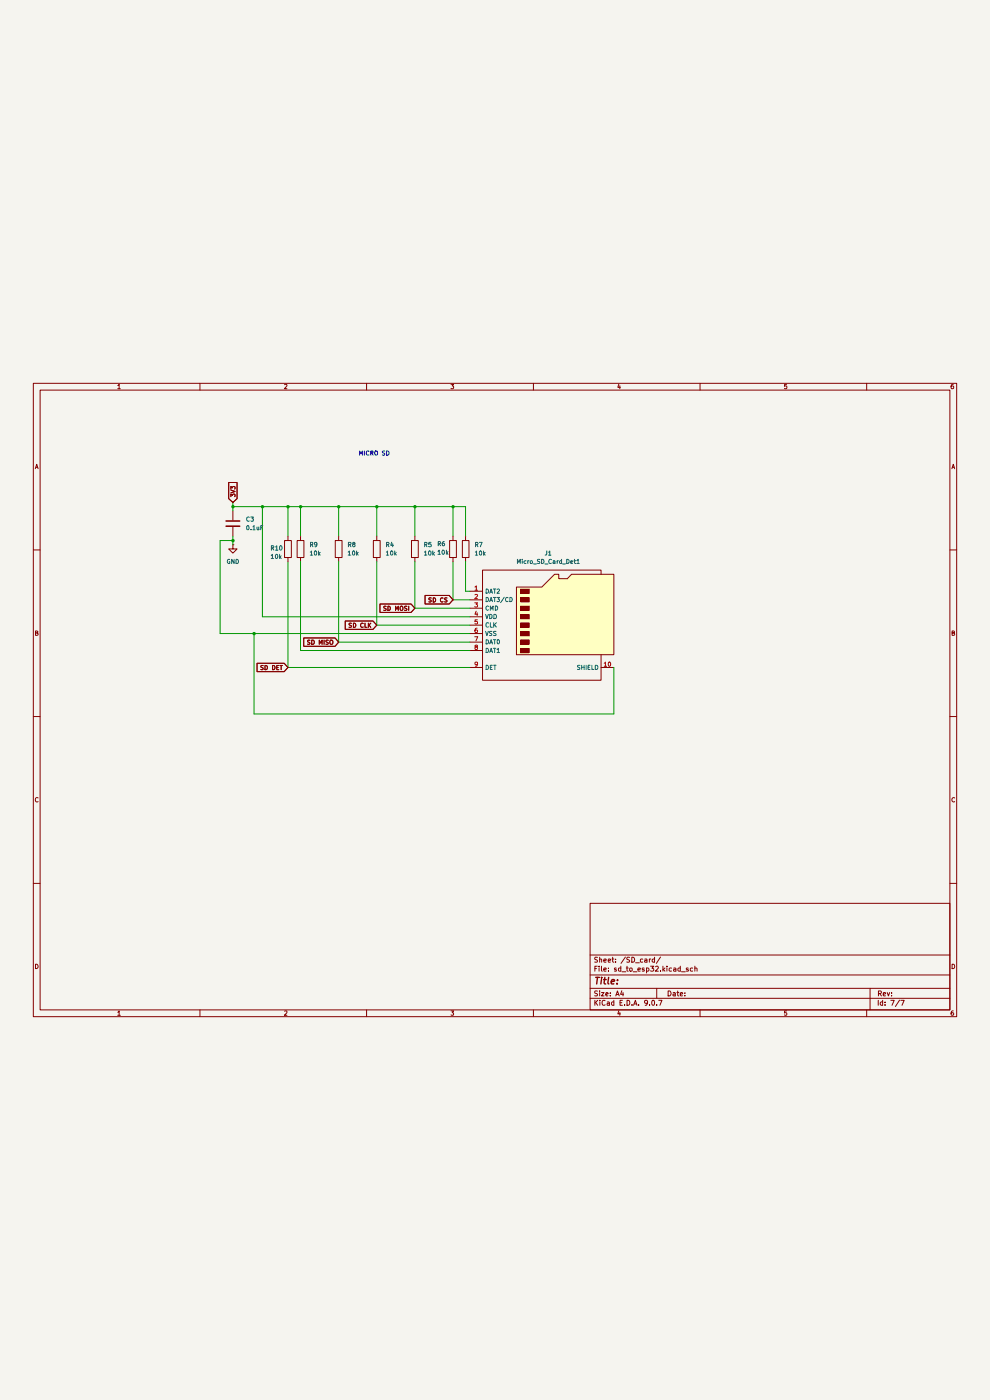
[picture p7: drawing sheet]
(kicad_sch
 (version 20250114)
 (generator "eeschema")
 (generator_version "9.0")
 (paper "A4")
 (lib_symbols
  (symbol "Connector:Micro_SD_Card_Det1" (exclude_from_sim no) (in_bom yes) (on_board yes)
   (property "Reference" "J" (at -16.51 17.78 0) (effects (font (size 1.27 1.27))))
   (property "Value" "Micro_SD_Card_Det1" (at 16.51 17.78 0) (effects (font (size 1.27 1.27)) (justify right)))
   (property "Footprint" "" (at 52.07 17.78 0) (effects (font (size 1.27 1.27)) (hide yes)))
   (property "Datasheet" "https://datasheet.lcsc.com/lcsc/2110151630_XKB-Connectivity-XKTF-015-N_C381082.pdf" (at 0 2.54 0) (effects (font (size 1.27 1.27)) (hide yes)))
   (property "Description" "Micro SD Card Socket with one card detection pin" (at 0 0 0) (effects (font (size 1.27 1.27)) (hide yes)))
   (symbol "Micro_SD_Card_Det1_0_1"
    (polyline (pts (xy -8.89 -8.89) (xy -8.89 11.43) (xy -1.27 11.43) (xy 2.54 15.24) (xy 3.81 15.24) (xy 3.81 13.97) (xy 6.35 13.97) (xy 7.62 15.24) (xy 20.32 15.24) (xy 20.32 -8.89) (xy -8.89 -8.89)) (stroke (width 0.254) (type default)) (fill (type background)))
    (rectangle (start -7.62 10.795) (end -5.08 9.525) (stroke (width 0.254) (type default)) (fill (type outline)))
    (rectangle (start -7.62 8.255) (end -5.08 6.985) (stroke (width 0.254) (type default)) (fill (type outline)))
    (rectangle (start -7.62 5.715) (end -5.08 4.445) (stroke (width 0.254) (type default)) (fill (type outline)))
    (rectangle (start -7.62 3.175) (end -5.08 1.905) (stroke (width 0.254) (type default)) (fill (type outline)))
    (rectangle (start -7.62 0.635) (end -5.08 -0.635) (stroke (width 0.254) (type default)) (fill (type outline)))
    (rectangle (start -7.62 -1.905) (end -5.08 -3.175) (stroke (width 0.254) (type default)) (fill (type outline)))
    (rectangle (start -7.62 -4.445) (end -5.08 -5.715) (stroke (width 0.254) (type default)) (fill (type outline)))
    (rectangle (start -7.62 -6.985) (end -5.08 -8.255) (stroke (width 0.254) (type default)) (fill (type outline)))
    (polyline (pts (xy 16.51 15.24) (xy 16.51 16.51) (xy -19.05 16.51) (xy -19.05 -16.51) (xy 16.51 -16.51) (xy 16.51 -8.89)) (stroke (width 0.254) (type default)) (fill (type none))))
   (symbol "Micro_SD_Card_Det1_1_1"
    (pin bidirectional line (at -22.86 10.16 0) (length 3.81) (name "DAT2" (effects (font (size 1.27 1.27)))) (number "1" (effects (font (size 1.27 1.27)))))
    (pin bidirectional line (at -22.86 7.62 0) (length 3.81) (name "DAT3/CD" (effects (font (size 1.27 1.27)))) (number "2" (effects (font (size 1.27 1.27)))))
    (pin input line (at -22.86 5.08 0) (length 3.81) (name "CMD" (effects (font (size 1.27 1.27)))) (number "3" (effects (font (size 1.27 1.27)))))
    (pin power_in line (at -22.86 2.54 0) (length 3.81) (name "VDD" (effects (font (size 1.27 1.27)))) (number "4" (effects (font (size 1.27 1.27)))))
    (pin input line (at -22.86 0 0) (length 3.81) (name "CLK" (effects (font (size 1.27 1.27)))) (number "5" (effects (font (size 1.27 1.27)))))
    (pin power_in line (at -22.86 -2.54 0) (length 3.81) (name "VSS" (effects (font (size 1.27 1.27)))) (number "6" (effects (font (size 1.27 1.27)))))
    (pin bidirectional line (at -22.86 -5.08 0) (length 3.81) (name "DAT0" (effects (font (size 1.27 1.27)))) (number "7" (effects (font (size 1.27 1.27)))))
    (pin bidirectional line (at -22.86 -7.62 0) (length 3.81) (name "DAT1" (effects (font (size 1.27 1.27)))) (number "8" (effects (font (size 1.27 1.27)))))
    (pin passive line (at -22.86 -12.7 0) (length 3.81) (name "DET" (effects (font (size 1.27 1.27)))) (number "9" (effects (font (size 1.27 1.27)))))
    (pin passive line (at 20.32 -12.7 180) (length 3.81) (name "SHIELD" (effects (font (size 1.27 1.27)))) (number "10" (effects (font (size 1.27 1.27))))))
   (embedded_fonts no))
  (symbol "Device:C"
   (pin_numbers (hide yes))
   (pin_names
    (offset 0.254)) (exclude_from_sim no) (in_bom yes) (on_board yes)
   (property "Reference" "C" (at 0.635 2.54 0) (effects (font (size 1.27 1.27)) (justify left)))
   (property "Value" "C" (at 0.635 -2.54 0) (effects (font (size 1.27 1.27)) (justify left)))
   (property "Footprint" "" (at 0.9652 -3.81 0) (effects (font (size 1.27 1.27)) (hide yes)))
   (property "Datasheet" "~" (at 0 0 0) (effects (font (size 1.27 1.27)) (hide yes)))
   (property "Description" "Unpolarized capacitor" (at 0 0 0) (effects (font (size 1.27 1.27)) (hide yes)))
   (symbol "C_0_1"
    (polyline (pts (xy -2.032 0.762) (xy 2.032 0.762)) (stroke (width 0.508) (type default)) (fill (type none)))
    (polyline (pts (xy -2.032 -0.762) (xy 2.032 -0.762)) (stroke (width 0.508) (type default)) (fill (type none))))
   (symbol "C_1_1"
    (pin passive line (at 0 3.81 270) (length 2.794) (name "~" (effects (font (size 1.27 1.27)))) (number "1" (effects (font (size 1.27 1.27)))))
    (pin passive line (at 0 -3.81 90) (length 2.794) (name "~" (effects (font (size 1.27 1.27)))) (number "2" (effects (font (size 1.27 1.27))))))
   (embedded_fonts no))
  (symbol "Device:R"
   (pin_numbers (hide yes))
   (pin_names
    (offset 0)) (exclude_from_sim no) (in_bom yes) (on_board yes)
   (property "Reference" "R" (at 2.032 0 90) (effects (font (size 1.27 1.27))))
   (property "Value" "R" (at 0 0 90) (effects (font (size 1.27 1.27))))
   (property "Footprint" "" (at -1.778 0 90) (effects (font (size 1.27 1.27)) (hide yes)))
   (property "Datasheet" "~" (at 0 0 0) (effects (font (size 1.27 1.27)) (hide yes)))
   (property "Description" "Resistor" (at 0 0 0) (effects (font (size 1.27 1.27)) (hide yes)))
   (symbol "R_0_1"
    (rectangle (start -1.016 -2.54) (end 1.016 2.54) (stroke (width 0.254) (type default)) (fill (type none))))
   (symbol "R_1_1"
    (pin passive line (at 0 3.81 270) (length 1.27) (name "~" (effects (font (size 1.27 1.27)))) (number "1" (effects (font (size 1.27 1.27)))))
    (pin passive line (at 0 -3.81 90) (length 1.27) (name "~" (effects (font (size 1.27 1.27)))) (number "2" (effects (font (size 1.27 1.27))))))
   (embedded_fonts no))
  (symbol "power:GND"
   (power)
   (pin_numbers (hide yes))
   (pin_names
    (offset 0) (hide yes)) (exclude_from_sim no) (in_bom yes) (on_board yes)
   (property "Reference" "#PWR" (at 0 -6.35 0) (effects (font (size 1.27 1.27)) (hide yes)))
   (property "Value" "GND" (at 0 -3.81 0) (effects (font (size 1.27 1.27))))
   (property "Footprint" "" (at 0 0 0) (effects (font (size 1.27 1.27)) (hide yes)))
   (property "Datasheet" "" (at 0 0 0) (effects (font (size 1.27 1.27)) (hide yes)))
   (property "Description" "Power symbol creates a global label with name \"GND\" , ground" (at 0 0 0) (effects (font (size 1.27 1.27)) (hide yes)))
   (symbol "GND_0_1"
    (polyline (pts (xy 0 0) (xy 0 -1.27) (xy 1.27 -1.27) (xy 0 -2.54) (xy -1.27 -1.27) (xy 0 -1.27)) (stroke (width 0) (type default)) (fill (type none))))
   (symbol "GND_1_1"
    (pin power_in line (at 0 0 270) (length 0) (name "~" (effects (font (size 1.27 1.27)))) (number "1" (effects (font (size 1.27 1.27))))))
   (embedded_fonts no)))
 (text "MICRO SD"
  (exclude_from_sim no)
  (at 112.268 31.242 0)
  (effects (font (size 1.27 1.27))))
 (junction
  (at 90.17 46.99)
  (diameter 0)
  (color 0 0 0 0))
 (junction
  (at 69.85 46.99)
  (diameter 0)
  (color 0 0 0 0))
 (junction
  (at 78.74 46.99)
  (diameter 0)
  (color 0 0 0 0))
 (junction
  (at 113.03 46.99)
  (diameter 0)
  (color 0 0 0 0))
 (junction
  (at 86.36 46.99)
  (diameter 0)
  (color 0 0 0 0))
 (junction
  (at 135.89 46.99)
  (diameter 0)
  (color 0 0 0 0))
 (junction
  (at 69.85 57.15)
  (diameter 0)
  (color 0 0 0 0))
 (junction
  (at 76.2 85.09)
  (diameter 0)
  (color 0 0 0 0))
 (junction
  (at 124.46 46.99)
  (diameter 0)
  (color 0 0 0 0))
 (junction
  (at 101.6 46.99)
  (diameter 0)
  (color 0 0 0 0))
 (wire
  (pts (xy 135.89 63.5) (xy 135.89 74.93))
  (stroke (width 0) (type default)))
 (wire
  (pts (xy 86.36 63.5) (xy 86.36 95.25))
  (stroke (width 0) (type default)))
 (wire
  (pts (xy 69.85 55.88) (xy 69.85 57.15))
  (stroke (width 0) (type default)))
 (wire
  (pts (xy 78.74 46.99) (xy 86.36 46.99))
  (stroke (width 0) (type default)))
 (wire
  (pts (xy 135.89 46.99) (xy 135.89 55.88))
  (stroke (width 0) (type default)))
 (wire
  (pts (xy 90.17 46.99) (xy 90.17 55.88))
  (stroke (width 0) (type default)))
 (wire
  (pts (xy 140.97 77.47) (xy 124.46 77.47))
  (stroke (width 0) (type default)))
 (wire
  (pts (xy 113.03 82.55) (xy 140.97 82.55))
  (stroke (width 0) (type default)))
 (wire
  (pts (xy 139.7 46.99) (xy 135.89 46.99))
  (stroke (width 0) (type default)))
 (wire
  (pts (xy 69.85 57.15) (xy 69.85 58.42))
  (stroke (width 0) (type default)))
 (wire
  (pts (xy 76.2 85.09) (xy 140.97 85.09))
  (stroke (width 0) (type default)))
 (wire
  (pts (xy 135.89 74.93) (xy 140.97 74.93))
  (stroke (width 0) (type default)))
 (wire
  (pts (xy 78.74 80.01) (xy 140.97 80.01))
  (stroke (width 0) (type default)))
 (wire
  (pts (xy 139.7 55.88) (xy 139.7 46.99))
  (stroke (width 0) (type default)))
 (wire
  (pts (xy 90.17 46.99) (xy 101.6 46.99))
  (stroke (width 0) (type default)))
 (wire
  (pts (xy 101.6 63.5) (xy 101.6 87.63))
  (stroke (width 0) (type default)))
 (wire
  (pts (xy 69.85 45.72) (xy 69.85 46.99))
  (stroke (width 0) (type default)))
 (wire
  (pts (xy 66.04 57.15) (xy 69.85 57.15))
  (stroke (width 0) (type default)))
 (wire
  (pts (xy 140.97 90.17) (xy 90.17 90.17))
  (stroke (width 0) (type default)))
 (wire
  (pts (xy 139.7 72.39) (xy 140.97 72.39))
  (stroke (width 0) (type default)))
 (wire
  (pts (xy 90.17 63.5) (xy 90.17 90.17))
  (stroke (width 0) (type default)))
 (wire
  (pts (xy 86.36 95.25) (xy 140.97 95.25))
  (stroke (width 0) (type default)))
 (wire
  (pts (xy 184.15 109.22) (xy 76.2 109.22))
  (stroke (width 0) (type default)))
 (wire
  (pts (xy 113.03 46.99) (xy 124.46 46.99))
  (stroke (width 0) (type default)))
 (wire
  (pts (xy 69.85 46.99) (xy 69.85 48.26))
  (stroke (width 0) (type default)))
 (wire
  (pts (xy 113.03 55.88) (xy 113.03 46.99))
  (stroke (width 0) (type default)))
 (wire
  (pts (xy 101.6 46.99) (xy 101.6 55.88))
  (stroke (width 0) (type default)))
 (wire
  (pts (xy 78.74 46.99) (xy 78.74 80.01))
  (stroke (width 0) (type default)))
 (wire
  (pts (xy 184.15 95.25) (xy 184.15 109.22))
  (stroke (width 0) (type default)))
 (wire
  (pts (xy 66.04 85.09) (xy 76.2 85.09))
  (stroke (width 0) (type default)))
 (wire
  (pts (xy 113.03 82.55) (xy 113.03 63.5))
  (stroke (width 0) (type default)))
 (wire
  (pts (xy 124.46 46.99) (xy 135.89 46.99))
  (stroke (width 0) (type default)))
 (wire
  (pts (xy 101.6 87.63) (xy 140.97 87.63))
  (stroke (width 0) (type default)))
 (wire
  (pts (xy 86.36 46.99) (xy 90.17 46.99))
  (stroke (width 0) (type default)))
 (wire
  (pts (xy 66.04 85.09) (xy 66.04 57.15))
  (stroke (width 0) (type default)))
 (wire
  (pts (xy 124.46 77.47) (xy 124.46 63.5))
  (stroke (width 0) (type default)))
 (wire
  (pts (xy 139.7 63.5) (xy 139.7 72.39))
  (stroke (width 0) (type default)))
 (wire
  (pts (xy 86.36 46.99) (xy 86.36 55.88))
  (stroke (width 0) (type default)))
 (wire
  (pts (xy 124.46 46.99) (xy 124.46 55.88))
  (stroke (width 0) (type default)))
 (wire
  (pts (xy 76.2 85.09) (xy 76.2 109.22))
  (stroke (width 0) (type default)))
 (wire
  (pts (xy 69.85 46.99) (xy 78.74 46.99))
  (stroke (width 0) (type default)))
 (wire
  (pts (xy 101.6 46.99) (xy 113.03 46.99))
  (stroke (width 0) (type default)))
 (global_label "SD MISO"
  (shape input)
  (at 101.6 87.63 180)
  (fields_autoplaced yes)
  (effects (font (size 1.27 1.27)) (justify right))
  (property "Intersheetrefs" "${INTERSHEET_REFS}" (at 90.5715 87.63 0) (effects (font (size 1.27 1.27)) (justify right) (hide yes))))
 (global_label "3V3"
  (shape input)
  (at 69.85 45.72 90)
  (fields_autoplaced yes)
  (effects (font (size 1.27 1.27)) (justify left))
  (property "Intersheetrefs" "${INTERSHEET_REFS}" (at 69.85 39.2272 90) (effects (font (size 1.27 1.27)) (justify left) (hide yes))))
 (global_label "SD CLK"
  (shape input)
  (at 113.03 82.55 180)
  (fields_autoplaced yes)
  (effects (font (size 1.27 1.27)) (justify right))
  (property "Intersheetrefs" "${INTERSHEET_REFS}" (at 103.0296 82.55 0) (effects (font (size 1.27 1.27)) (justify right) (hide yes))))
 (global_label "SD CS"
  (shape input)
  (at 135.89 74.93 180)
  (fields_autoplaced yes)
  (effects (font (size 1.27 1.27)) (justify right))
  (property "Intersheetrefs" "${INTERSHEET_REFS}" (at 126.9782 74.93 0) (effects (font (size 1.27 1.27)) (justify right) (hide yes))))
 (global_label "SD DET"
  (shape input)
  (at 86.36 95.25 180)
  (fields_autoplaced yes)
  (effects (font (size 1.27 1.27)) (justify right))
  (property "Intersheetrefs" "${INTERSHEET_REFS}" (at 76.5411 95.25 0) (effects (font (size 1.27 1.27)) (justify right) (hide yes))))
 (global_label "SD MOSI"
  (shape input)
  (at 124.46 77.47 180)
  (fields_autoplaced yes)
  (effects (font (size 1.27 1.27)) (justify right))
  (property "Intersheetrefs" "${INTERSHEET_REFS}" (at 113.4315 77.47 0) (effects (font (size 1.27 1.27)) (justify right) (hide yes))))
 (symbol
  (lib_id "Device:R")
  (at 139.7 59.69 0)
  (unit 1)
  (exclude_from_sim no)
  (in_bom yes)
  (on_board yes)
  (dnp no)
  (fields_autoplaced yes)
  (property "Reference" "R7" (at 142.24 58.4199 0) (effects (font (size 1.27 1.27)) (justify left)))
  (property "Value" "10k" (at 142.24 60.9599 0) (effects (font (size 1.27 1.27)) (justify left)))
  (property "Footprint" "Resistor_SMD:R_0805_2012Metric_Pad1.20x1.40mm_HandSolder" (at 137.922 59.69 90) (effects (font (size 1.27 1.27)) (hide yes)))
  (property "Datasheet" "~" (at 139.7 59.69 0) (effects (font (size 1.27 1.27)) (hide yes)))
  (property "Description" "Resistor" (at 139.7 59.69 0) (effects (font (size 1.27 1.27)) (hide yes)))
  (property "Mfr. No" "" (at 139.7 59.69 0) (effects (font (size 1.27 1.27)) (hide yes)))
  (pin "2")
  (pin "1"))
 (symbol
  (lib_id "Device:R")
  (at 113.03 59.69 0)
  (unit 1)
  (exclude_from_sim no)
  (in_bom yes)
  (on_board yes)
  (dnp no)
  (fields_autoplaced yes)
  (property "Reference" "R4" (at 115.57 58.4199 0) (effects (font (size 1.27 1.27)) (justify left)))
  (property "Value" "10k" (at 115.57 60.9599 0) (effects (font (size 1.27 1.27)) (justify left)))
  (property "Footprint" "Resistor_SMD:R_0805_2012Metric_Pad1.20x1.40mm_HandSolder" (at 111.252 59.69 90) (effects (font (size 1.27 1.27)) (hide yes)))
  (property "Datasheet" "~" (at 113.03 59.69 0) (effects (font (size 1.27 1.27)) (hide yes)))
  (property "Description" "Resistor" (at 113.03 59.69 0) (effects (font (size 1.27 1.27)) (hide yes)))
  (property "Mfr. No" "" (at 113.03 59.69 0) (effects (font (size 1.27 1.27)) (hide yes)))
  (pin "2")
  (pin "1"))
 (symbol
  (lib_id "Device:R")
  (at 135.89 59.69 0)
  (unit 1)
  (exclude_from_sim no)
  (in_bom yes)
  (on_board yes)
  (dnp no)
  (property "Reference" "R6" (at 131.064 58.166 0) (effects (font (size 1.27 1.27)) (justify left)))
  (property "Value" "10k" (at 131.064 60.706 0) (effects (font (size 1.27 1.27)) (justify left)))
  (property "Footprint" "Resistor_SMD:R_0805_2012Metric_Pad1.20x1.40mm_HandSolder" (at 134.112 59.69 90) (effects (font (size 1.27 1.27)) (hide yes)))
  (property "Datasheet" "~" (at 135.89 59.69 0) (effects (font (size 1.27 1.27)) (hide yes)))
  (property "Description" "Resistor" (at 135.89 59.69 0) (effects (font (size 1.27 1.27)) (hide yes)))
  (property "Mfr. No" "" (at 135.89 59.69 0) (effects (font (size 1.27 1.27)) (hide yes)))
  (pin "2")
  (pin "1"))
 (symbol
  (lib_id "Device:R")
  (at 124.46 59.69 0)
  (unit 1)
  (exclude_from_sim no)
  (in_bom yes)
  (on_board yes)
  (dnp no)
  (fields_autoplaced yes)
  (property "Reference" "R5" (at 127 58.4199 0) (effects (font (size 1.27 1.27)) (justify left)))
  (property "Value" "10k" (at 127 60.9599 0) (effects (font (size 1.27 1.27)) (justify left)))
  (property "Footprint" "Resistor_SMD:R_0805_2012Metric_Pad1.20x1.40mm_HandSolder" (at 122.682 59.69 90) (effects (font (size 1.27 1.27)) (hide yes)))
  (property "Datasheet" "~" (at 124.46 59.69 0) (effects (font (size 1.27 1.27)) (hide yes)))
  (property "Description" "Resistor" (at 124.46 59.69 0) (effects (font (size 1.27 1.27)) (hide yes)))
  (property "Mfr. No" "" (at 124.46 59.69 0) (effects (font (size 1.27 1.27)) (hide yes)))
  (pin "2")
  (pin "1"))
 (symbol
  (lib_id "power:GND")
  (at 69.85 58.42 0)
  (unit 1)
  (exclude_from_sim no)
  (in_bom yes)
  (on_board yes)
  (dnp no)
  (fields_autoplaced yes)
  (property "Reference" "#PWR09" (at 69.85 64.77 0) (effects (font (size 1.27 1.27)) (hide yes)))
  (property "Value" "GND" (at 69.85 63.5 0) (effects (font (size 1.27 1.27))))
  (property "Footprint" "" (at 69.85 58.42 0) (effects (font (size 1.27 1.27)) (hide yes)))
  (property "Datasheet" "" (at 69.85 58.42 0) (effects (font (size 1.27 1.27)) (hide yes)))
  (property "Description" "Power symbol creates a global label with name \"GND\" , ground" (at 69.85 58.42 0) (effects (font (size 1.27 1.27)) (hide yes)))
  (pin "1"))
 (symbol
  (lib_id "Device:C")
  (at 69.85 52.07 180)
  (unit 1)
  (exclude_from_sim no)
  (in_bom yes)
  (on_board yes)
  (dnp no)
  (fields_autoplaced yes)
  (property "Reference" "C3" (at 73.66 50.7999 0) (effects (font (size 1.27 1.27)) (justify right)))
  (property "Value" "0.1uF" (at 73.66 53.3399 0) (effects (font (size 1.27 1.27)) (justify right)))
  (property "Footprint" "Capacitor_SMD:C_0805_2012Metric_Pad1.18x1.45mm_HandSolder" (at 68.8848 48.26 0) (effects (font (size 1.27 1.27)) (hide yes)))
  (property "Datasheet" "~" (at 69.85 52.07 0) (effects (font (size 1.27 1.27)) (hide yes)))
  (property "Description" "Unpolarized capacitor" (at 69.85 52.07 0) (effects (font (size 1.27 1.27)) (hide yes)))
  (property "Mfr. No" "" (at 69.85 52.07 0) (effects (font (size 1.27 1.27)) (hide yes)))
  (pin "1")
  (pin "2"))
 (symbol
  (lib_id "Device:R")
  (at 101.6 59.69 0)
  (unit 1)
  (exclude_from_sim no)
  (in_bom yes)
  (on_board yes)
  (dnp no)
  (fields_autoplaced yes)
  (property "Reference" "R8" (at 104.14 58.4199 0) (effects (font (size 1.27 1.27)) (justify left)))
  (property "Value" "10k" (at 104.14 60.9599 0) (effects (font (size 1.27 1.27)) (justify left)))
  (property "Footprint" "Resistor_SMD:R_0805_2012Metric_Pad1.20x1.40mm_HandSolder" (at 99.822 59.69 90) (effects (font (size 1.27 1.27)) (hide yes)))
  (property "Datasheet" "~" (at 101.6 59.69 0) (effects (font (size 1.27 1.27)) (hide yes)))
  (property "Description" "Resistor" (at 101.6 59.69 0) (effects (font (size 1.27 1.27)) (hide yes)))
  (property "Mfr. No" "" (at 101.6 59.69 0) (effects (font (size 1.27 1.27)) (hide yes)))
  (pin "2")
  (pin "1"))
 (symbol
  (lib_id "Device:R")
  (at 86.36 59.69 0)
  (unit 1)
  (exclude_from_sim no)
  (in_bom yes)
  (on_board yes)
  (dnp no)
  (property "Reference" "R10" (at 81.026 59.436 0) (effects (font (size 1.27 1.27)) (justify left)))
  (property "Value" "10k" (at 81.026 61.976 0) (effects (font (size 1.27 1.27)) (justify left)))
  (property "Footprint" "Resistor_SMD:R_0805_2012Metric_Pad1.20x1.40mm_HandSolder" (at 84.582 59.69 90) (effects (font (size 1.27 1.27)) (hide yes)))
  (property "Datasheet" "~" (at 86.36 59.69 0) (effects (font (size 1.27 1.27)) (hide yes)))
  (property "Description" "Resistor" (at 86.36 59.69 0) (effects (font (size 1.27 1.27)) (hide yes)))
  (property "Mfr. No" "" (at 86.36 59.69 0) (effects (font (size 1.27 1.27)) (hide yes)))
  (pin "2")
  (pin "1"))
 (symbol
  (lib_id "Connector:Micro_SD_Card_Det1")
  (at 163.83 82.55 0)
  (unit 1)
  (exclude_from_sim no)
  (in_bom yes)
  (on_board yes)
  (dnp no)
  (fields_autoplaced yes)
  (property "Reference" "J1" (at 164.465 60.96 0) (effects (font (size 1.27 1.27))))
  (property "Value" "Micro_SD_Card_Det1" (at 164.465 63.5 0) (effects (font (size 1.27 1.27))))
  (property "Footprint" "Connector_Card:microSD_HC_Molex_104031-0811" (at 215.9 64.77 0) (effects (font (size 1.27 1.27)) (hide yes)))
  (property "Datasheet" "https://datasheet.lcsc.com/lcsc/2110151630_XKB-Connectivity-XKTF-015-N_C381082.pdf" (at 163.83 80.01 0) (effects (font (size 1.27 1.27)) (hide yes)))
  (property "Description" "Micro SD Card Socket with one card detection pin" (at 163.83 82.55 0) (effects (font (size 1.27 1.27)) (hide yes)))
  (property "Mfr. No" "" (at 163.83 82.55 0) (effects (font (size 1.27 1.27)) (hide yes)))
  (pin "7")
  (pin "10")
  (pin "2")
  (pin "3")
  (pin "5")
  (pin "8")
  (pin "6")
  (pin "1")
  (pin "4")
  (pin "9"))
 (symbol
  (lib_id "Device:R")
  (at 90.17 59.69 0)
  (unit 1)
  (exclude_from_sim no)
  (in_bom yes)
  (on_board yes)
  (dnp no)
  (fields_autoplaced yes)
  (property "Reference" "R9" (at 92.71 58.4199 0) (effects (font (size 1.27 1.27)) (justify left)))
  (property "Value" "10k" (at 92.71 60.9599 0) (effects (font (size 1.27 1.27)) (justify left)))
  (property "Footprint" "Resistor_SMD:R_0805_2012Metric_Pad1.20x1.40mm_HandSolder" (at 88.392 59.69 90) (effects (font (size 1.27 1.27)) (hide yes)))
  (property "Datasheet" "~" (at 90.17 59.69 0) (effects (font (size 1.27 1.27)) (hide yes)))
  (property "Description" "Resistor" (at 90.17 59.69 0) (effects (font (size 1.27 1.27)) (hide yes)))
  (property "Mfr. No" "" (at 90.17 59.69 0) (effects (font (size 1.27 1.27)) (hide yes)))
  (pin "2")
  (pin "1")))
